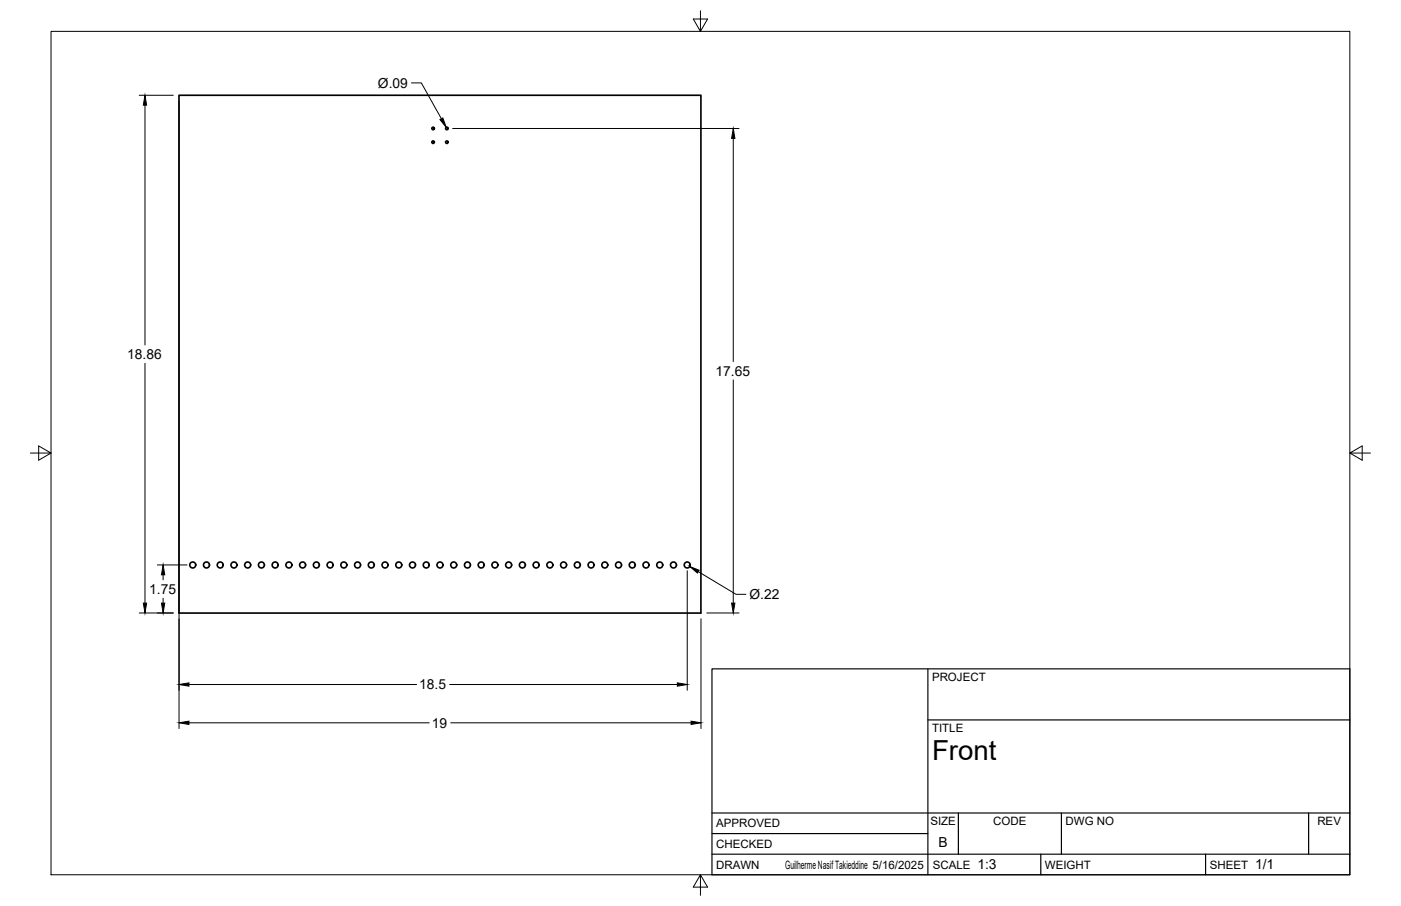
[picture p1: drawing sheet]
<svg xmlns="http://www.w3.org/2000/svg" width="432mm" height="279mm" viewBox="0 0 432 279" stroke-linecap="round" stroke-linejoin="round" font-family="sans-serif">
<!-- layer: Visible -->
<g fill="none" stroke="#000" stroke-width=".51">
<path d="M55.2 29.4h160.8v159.7h-160.8z"/>
<circle cx="133.5" cy="39.6" r=".39"/>
<circle cx="137.7" cy="39.6" r=".39"/>
<circle cx="133.5" cy="43.8" r=".39"/>
<circle cx="137.7" cy="43.8" r=".39"/>
<circle cx="59.4" cy="174.2" r=".92"/>
<circle cx="63.6" cy="174.2" r=".92"/>
<circle cx="67.9" cy="174.2" r=".92"/>
<circle cx="72.1" cy="174.2" r=".92"/>
<circle cx="76.3" cy="174.2" r=".92"/>
<circle cx="80.6" cy="174.2" r=".92"/>
<circle cx="84.8" cy="174.2" r=".92"/>
<circle cx="89" cy="174.2" r=".92"/>
<circle cx="93.3" cy="174.2" r=".92"/>
<circle cx="97.5" cy="174.2" r=".92"/>
<circle cx="101.7" cy="174.2" r=".92"/>
<circle cx="106" cy="174.2" r=".92"/>
<circle cx="110.2" cy="174.2" r=".92"/>
<circle cx="114.4" cy="174.2" r=".92"/>
<circle cx="118.7" cy="174.2" r=".92"/>
<circle cx="122.9" cy="174.2" r=".92"/>
<circle cx="127.1" cy="174.2" r=".92"/>
<circle cx="131.4" cy="174.2" r=".92"/>
<circle cx="135.6" cy="174.2" r=".92"/>
<circle cx="139.8" cy="174.2" r=".92"/>
<circle cx="144.1" cy="174.2" r=".92"/>
<circle cx="148.3" cy="174.2" r=".92"/>
<circle cx="152.5" cy="174.2" r=".92"/>
<circle cx="156.8" cy="174.2" r=".92"/>
<circle cx="161" cy="174.2" r=".92"/>
<circle cx="165.2" cy="174.2" r=".92"/>
<circle cx="169.5" cy="174.2" r=".92"/>
<circle cx="173.7" cy="174.2" r=".92"/>
<circle cx="177.9" cy="174.2" r=".92"/>
<circle cx="182.2" cy="174.2" r=".92"/>
<circle cx="186.4" cy="174.2" r=".92"/>
<circle cx="190.6" cy="174.2" r=".92"/>
<circle cx="194.9" cy="174.2" r=".92"/>
<circle cx="199.1" cy="174.2" r=".92"/>
<circle cx="203.3" cy="174.2" r=".92"/>
<circle cx="207.6" cy="174.2" r=".92"/>
<circle cx="211.8" cy="174.2" r=".92"/>
</g>
<!-- layer: Border -->
<path d="M15.7 9.7h400.3v260.1h-400.3zM215.9 3.3v6.4l-2.2-3.8h4.4l-2.2 3.8M9.4 139.7h6.3l-3.8-2.2v4.4l3.8-2.2M416 139.7l3.8 2.2v-4.4l-3.8 2.2h6.4M215.9 269.8l2.2 3.8h-4.4l2.2-3.8v6.3" fill="none" stroke="#000" stroke-width=".31"/>
<!-- layer: Titleblock -->
<path d="M219.4 206.3h196.6v63.5h-196.6zM286 206.3v63.5M286 222h130M219.4 257.1h66.6M219.4 250.7h196.6M295.4 250.7v12.7M327.1 250.7v12.7M403.3 250.7v12.7M219.4 263.4h196.6M320.8 263.4v6.4M371.6 263.4v6.4" fill="none" stroke="#000" stroke-width=".36"/>
<!-- layer: FD_Dimensions -->
<g fill="none" stroke="#000" stroke-width=".31">
<path d="M42.9 29.4h10.5M44.7 32.4v74M55.2 31.2v193.5M126.8 25.6h3.1l6.1 11M139.5 39.6h88.3M226 42.7v68.8M44.7 112v74M226 117.2v68.8M48.5 174.2h9.1M50.3 177.3v1.5M211.8 176v36.9M215.2 176.3l11.6 7h3.1"/>
<path d="M42.9 189h10.5M50.3 184.5v1.5M216 190.8v33.9M217.8 189h10M58.2 211.1h70.2M138.6 211.1h70.2M58.2 222.9h74.1M138.9 222.9h74.1"/>
</g>
<path d="M44.7 29.4l.5 3h-1zM135.6 36.9l.9-.5 1 2.9zM226 39.6l.5 3.1h-1zM50.3 174.2l.5 3.1h-1zM212.6 174.7l2.9 1.2-.6 .8zM44.2 186h1l-.5 3zM49.8 186h1l-.5 3zM225.5 186h1l-.5 3zM55.2 211.1l3-.5v1zM208.8 210.6l3 .5-3 .5zM55.2 222.9l3-.5v1zM213 222.4l3 .5-3 .5z" fill="#000" stroke="#000" stroke-width=".31"/>
<text font-size="8.5" x="287.3" y="234.5">Front</text>
<g font-size="4.3">
<text x="116.5" y="27.1">Ø.09</text>
<text x="39.2" y="110.7">18.86</text>
<text x="220.5" y="115.8">17.65</text>
<text x="46" y="183.1">1.75</text>
<text x="231" y="184.7">Ø.22</text>
<text x="129.2" y="212.6">18.5</text>
<text x="133.1" y="224.4">19</text>
<text x="289.3" y="261.2">B</text>
<text x="301.2" y="268.1">1:3</text>
<text x="386.8" y="268.1">1/1</text>
</g>
<g font-size="3.5">
<text x="287.3" y="210.1">PROJECT</text>
<text x="287.3" y="225.8">TITLE</text>
<text x="220.7" y="255.2">APPROVED</text>
<text x="286.7" y="254.5">SIZE</text>
<text x="306.1" y="254.5">CODE</text>
<text x="328.4" y="254.5">DWG NO</text>
<text x="406" y="254.5">REV</text>
<text x="220.7" y="261.5">CHECKED</text>
<text x="220.7" y="267.9">DRAWN</text>
<text x="242" y="267.9">Guilherme Nasif Takieddine 5/16/2025</text>
<text x="287.5" y="267.9">SCALE</text>
<text x="322.1" y="267.9">WEIGHT</text>
<text x="372.9" y="267.9">SHEET</text>
</g>
</svg>
